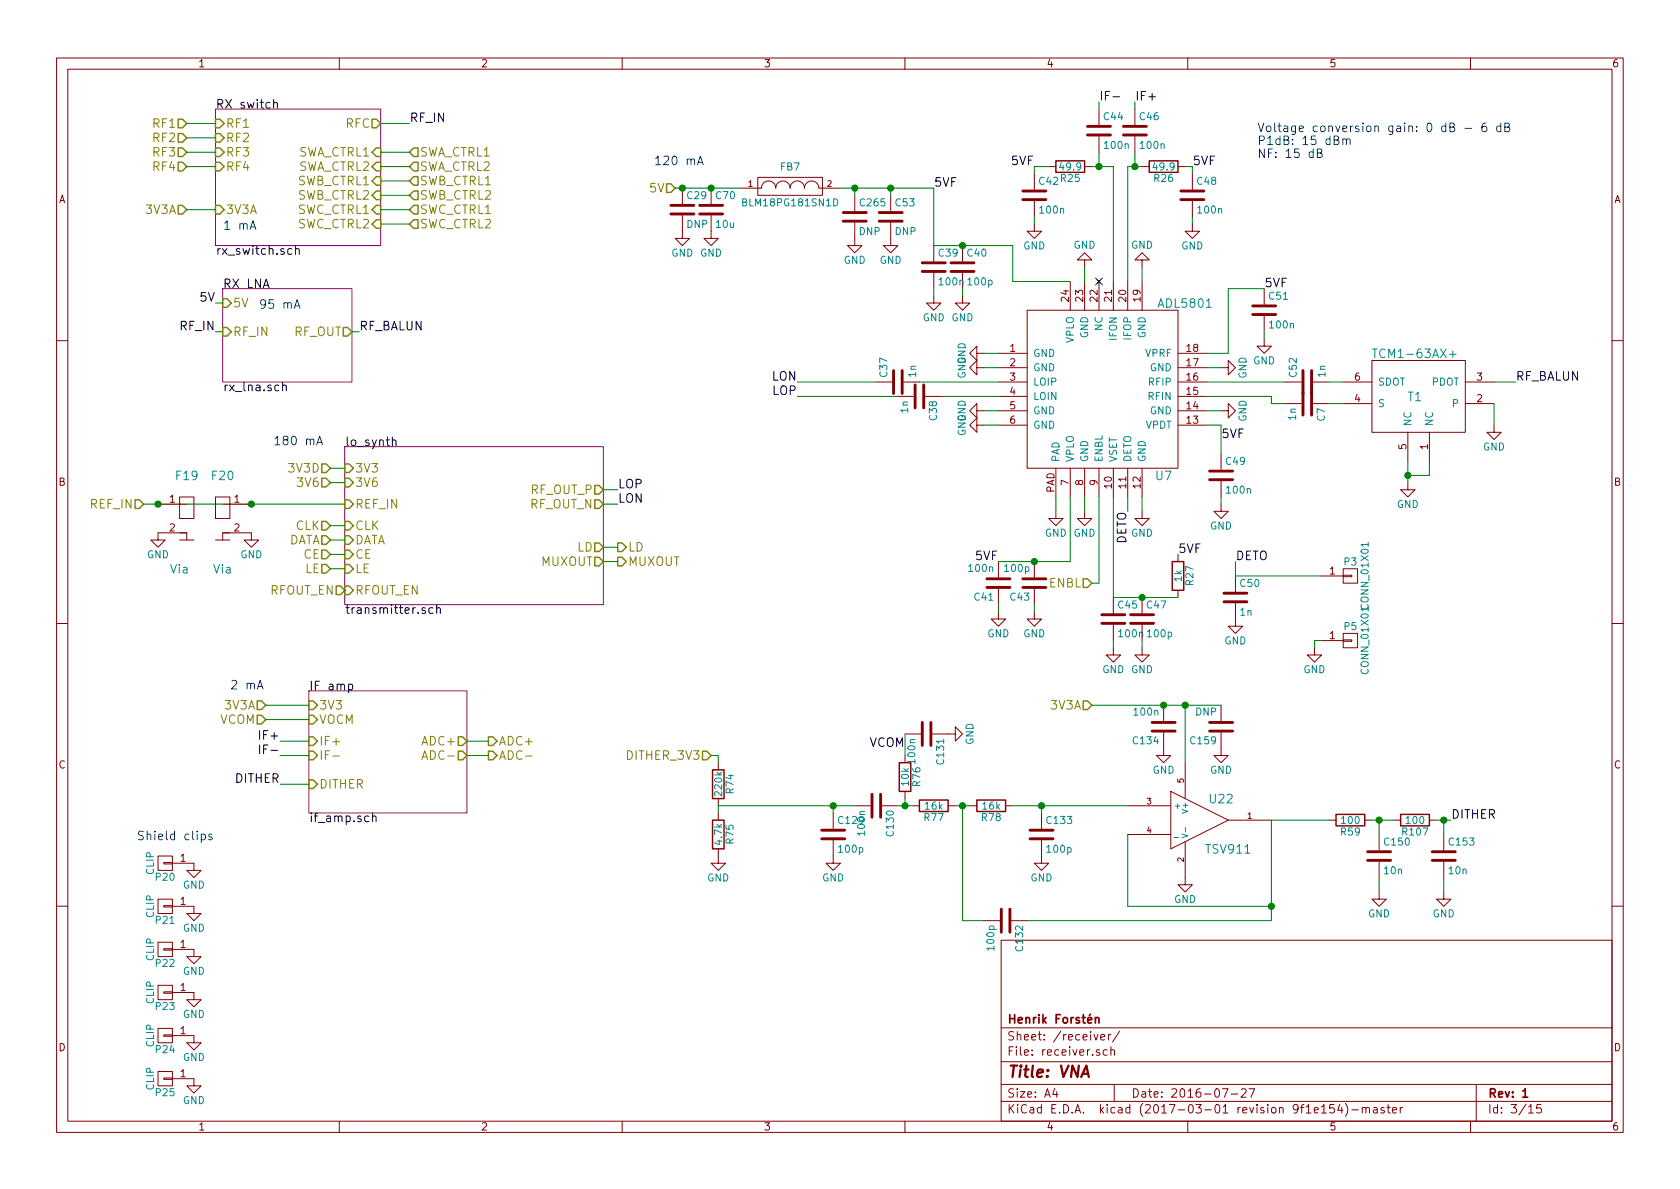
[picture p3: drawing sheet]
EESchema Schematic File Version 2
LIBS:power
LIBS:device
LIBS:transistors
LIBS:conn
LIBS:linear
LIBS:regul
LIBS:74xx
LIBS:cmos4000
LIBS:adc-dac
LIBS:memory
LIBS:xilinx
LIBS:microcontrollers
LIBS:dsp
LIBS:microchip
LIBS:analog_switches
LIBS:motorola
LIBS:texas
LIBS:intel
LIBS:audio
LIBS:interface
LIBS:digital-audio
LIBS:philips
LIBS:display
LIBS:cypress
LIBS:siliconi
LIBS:opto
LIBS:atmel
LIBS:contrib
LIBS:valves
LIBS:vna
LIBS:vna2-cache
EELAYER 26 0
EELAYER END
$Descr A4 11693 8268
encoding utf-8
Sheet 3 15
Title "VNA"
Date "2016-07-27"
Rev "1"
Comp "Henrik Forstén"
Comment1 ""
Comment2 ""
Comment3 ""
Comment4 ""
$EndDescr
Text HLabel 1300 1450 0    60   Input ~ 0
3V3A
Text HLabel 1300 850  0    60   Input ~ 0
RF1
Text HLabel 1300 1050 0    60   Input ~ 0
RF3
Text HLabel 1300 950  0    60   Input ~ 0
RF2
Text HLabel 1300 1150 0    60   Input ~ 0
RF4
$Comp
L C C52
U 1 1
P 9100 2650
F 0 "C52" H 9125 2750 50  0000 L CNN
F 1 "1n" H 9125 2550 50  0000 L CNN
F 2 "VNA:C_0402b" H 9138 2500 30  0001 C CNN
F 3 "" H 9100 2650 60  0000 C CNN
	1    9100 2650
	0    -1   -1   0   
$EndComp
$Sheet
S 2400 3100 1800 1100
U 563156F1
F0 "lo_synth" 60
F1 "transmitter.sch" 60
F2 "3V3" I L 2400 3250 60 
F3 "CLK" I L 2400 3650 60 
F4 "DATA" I L 2400 3750 60 
F5 "CE" I L 2400 3850 60 
F6 "LE" I L 2400 3950 60 
F7 "RFOUT_EN" I L 2400 4100 60 
F8 "MUXOUT" O R 4200 3900 60 
F9 "LD" O R 4200 3800 60 
F10 "REF_IN" I L 2400 3500 60 
F11 "3V6" I L 2400 3350 60 
F12 "RF_OUT_P" O R 4200 3400 60 
F13 "RF_OUT_N" O R 4200 3500 60 
$EndSheet
Text Label 4300 3400 0    60   ~ 0
LOP
Text HLabel 4300 3800 2    60   Output ~ 0
LD
Text HLabel 4300 3900 2    60   Output ~ 0
MUXOUT
Text HLabel 2300 3250 0    60   Input ~ 0
3V3D
Text HLabel 2300 3350 0    60   Input ~ 0
3V6
Text HLabel 1000 3500 0    60   Input ~ 0
REF_IN
Text HLabel 2300 3650 0    60   Input ~ 0
CLK
Text HLabel 2300 3750 0    60   Input ~ 0
DATA
Text HLabel 2300 3850 0    60   Input ~ 0
CE
Text HLabel 2300 3950 0    60   Input ~ 0
LE
Text HLabel 2400 4100 0    60   Input ~ 0
RFOUT_EN
$Comp
L ADL5801 U7
U 1 1
P 7300 3100
F 0 "U7" H 8100 2900 60  0000 C CNN
F 1 "ADL5801" H 8250 4100 60  0000 C CNN
F 2 "VNA:VFQFN-24" H 7300 3150 60  0001 C CNN
F 3 "" H 7300 3150 60  0000 C CNN
	1    7300 3100
	1    0    0    -1  
$EndComp
$Comp
L GND #PWR041
U 1 1
P 6850 2450
F 0 "#PWR041" H 6850 2200 50  0001 C CNN
F 1 "GND" H 6850 2300 50  0000 C CNN
F 2 "" H 6850 2450 60  0000 C CNN
F 3 "" H 6850 2450 60  0000 C CNN
	1    6850 2450
	0    1    1    0   
$EndComp
$Comp
L GND #PWR042
U 1 1
P 6850 2550
F 0 "#PWR042" H 6850 2300 50  0001 C CNN
F 1 "GND" H 6850 2400 50  0000 C CNN
F 2 "" H 6850 2550 60  0000 C CNN
F 3 "" H 6850 2550 60  0000 C CNN
	1    6850 2550
	0    1    1    0   
$EndComp
$Comp
L GND #PWR043
U 1 1
P 6850 2850
F 0 "#PWR043" H 6850 2600 50  0001 C CNN
F 1 "GND" H 6850 2700 50  0000 C CNN
F 2 "" H 6850 2850 60  0000 C CNN
F 3 "" H 6850 2850 60  0000 C CNN
	1    6850 2850
	0    1    1    0   
$EndComp
$Comp
L GND #PWR044
U 1 1
P 6850 2950
F 0 "#PWR044" H 6850 2700 50  0001 C CNN
F 1 "GND" H 6850 2800 50  0000 C CNN
F 2 "" H 6850 2950 60  0000 C CNN
F 3 "" H 6850 2950 60  0000 C CNN
	1    6850 2950
	0    1    1    0   
$EndComp
$Comp
L C C37
U 1 1
P 6250 2650
F 0 "C37" H 6275 2750 50  0000 L CNN
F 1 "1n" H 6275 2550 50  0000 L CNN
F 2 "VNA:C_0402b" H 6288 2500 30  0001 C CNN
F 3 "" H 6250 2650 60  0000 C CNN
	1    6250 2650
	0    -1   -1   0   
$EndComp
Text Label 5550 2750 2    60   ~ 0
LOP
$Comp
L GND #PWR045
U 1 1
P 7950 3550
F 0 "#PWR045" H 7950 3300 50  0001 C CNN
F 1 "GND" H 7950 3400 50  0000 C CNN
F 2 "" H 7950 3550 60  0000 C CNN
F 3 "" H 7950 3550 60  0000 C CNN
	1    7950 3550
	1    0    0    -1  
$EndComp
$Comp
L GND #PWR046
U 1 1
P 7550 3550
F 0 "#PWR046" H 7550 3300 50  0001 C CNN
F 1 "GND" H 7550 3400 50  0000 C CNN
F 2 "" H 7550 3550 60  0000 C CNN
F 3 "" H 7550 3550 60  0000 C CNN
	1    7550 3550
	1    0    0    -1  
$EndComp
$Comp
L GND #PWR047
U 1 1
P 7950 1850
F 0 "#PWR047" H 7950 1600 50  0001 C CNN
F 1 "GND" H 7950 1700 50  0000 C CNN
F 2 "" H 7950 1850 60  0000 C CNN
F 3 "" H 7950 1850 60  0000 C CNN
	1    7950 1850
	-1   0    0    1   
$EndComp
$Comp
L GND #PWR048
U 1 1
P 7550 1850
F 0 "#PWR048" H 7550 1600 50  0001 C CNN
F 1 "GND" H 7550 1700 50  0000 C CNN
F 2 "" H 7550 1850 60  0000 C CNN
F 3 "" H 7550 1850 60  0000 C CNN
	1    7550 1850
	-1   0    0    1   
$EndComp
Text Label 2850 850  0    60   ~ 0
RF_IN
$Comp
L GND #PWR049
U 1 1
P 8500 2550
F 0 "#PWR049" H 8500 2300 50  0001 C CNN
F 1 "GND" H 8500 2400 50  0000 C CNN
F 2 "" H 8500 2550 60  0000 C CNN
F 3 "" H 8500 2550 60  0000 C CNN
	1    8500 2550
	0    -1   -1   0   
$EndComp
$Comp
L GND #PWR050
U 1 1
P 8500 2850
F 0 "#PWR050" H 8500 2600 50  0001 C CNN
F 1 "GND" H 8500 2700 50  0000 C CNN
F 2 "" H 8500 2850 60  0000 C CNN
F 3 "" H 8500 2850 60  0000 C CNN
	1    8500 2850
	0    -1   -1   0   
$EndComp
$Comp
L C C51
U 1 1
P 8800 2150
F 0 "C51" H 8825 2250 50  0000 L CNN
F 1 "100n" H 8825 2050 50  0000 L CNN
F 2 "VNA:C_0402b" H 8838 2000 30  0001 C CNN
F 3 "" H 8800 2150 60  0000 C CNN
	1    8800 2150
	1    0    0    -1  
$EndComp
$Comp
L GND #PWR051
U 1 1
P 8800 2350
F 0 "#PWR051" H 8800 2100 50  0001 C CNN
F 1 "GND" H 8800 2200 50  0000 C CNN
F 2 "" H 8800 2350 60  0000 C CNN
F 3 "" H 8800 2350 60  0000 C CNN
	1    8800 2350
	1    0    0    -1  
$EndComp
$Comp
L R R26
U 1 1
P 8100 1150
F 0 "R26" V 8180 1150 50  0000 C CNN
F 1 "49.9" V 8100 1150 50  0000 C CNN
F 2 "VNA:R_0402b" V 8030 1150 30  0001 C CNN
F 3 "" H 8100 1150 30  0000 C CNN
	1    8100 1150
	0    1    1    0   
$EndComp
$Comp
L R R25
U 1 1
P 7450 1150
F 0 "R25" V 7530 1150 50  0000 C CNN
F 1 "49.9" V 7450 1150 50  0000 C CNN
F 2 "VNA:R_0402b" V 7380 1150 30  0001 C CNN
F 3 "" H 7450 1150 30  0000 C CNN
	1    7450 1150
	0    1    1    0   
$EndComp
$Comp
L C C44
U 1 1
P 7650 900
F 0 "C44" H 7675 1000 50  0000 L CNN
F 1 "100n" H 7675 800 50  0000 L CNN
F 2 "VNA:C_0402b" H 7688 750 30  0001 C CNN
F 3 "" H 7650 900 60  0000 C CNN
	1    7650 900 
	1    0    0    -1  
$EndComp
$Comp
L C C46
U 1 1
P 7900 900
F 0 "C46" H 7925 1000 50  0000 L CNN
F 1 "100n" H 7925 800 50  0000 L CNN
F 2 "VNA:C_0402b" H 7938 750 30  0001 C CNN
F 3 "" H 7900 900 60  0000 C CNN
	1    7900 900 
	1    0    0    -1  
$EndComp
$Comp
L C C48
U 1 1
P 8300 1350
F 0 "C48" H 8325 1450 50  0000 L CNN
F 1 "100n" H 8325 1250 50  0000 L CNN
F 2 "VNA:C_0402b" H 8338 1200 30  0001 C CNN
F 3 "" H 8300 1350 60  0000 C CNN
	1    8300 1350
	1    0    0    -1  
$EndComp
$Comp
L GND #PWR052
U 1 1
P 8300 1550
F 0 "#PWR052" H 8300 1300 50  0001 C CNN
F 1 "GND" H 8300 1400 50  0000 C CNN
F 2 "" H 8300 1550 60  0000 C CNN
F 3 "" H 8300 1550 60  0000 C CNN
	1    8300 1550
	1    0    0    -1  
$EndComp
$Comp
L C C42
U 1 1
P 7200 1350
F 0 "C42" H 7225 1450 50  0000 L CNN
F 1 "100n" H 7225 1250 50  0000 L CNN
F 2 "VNA:C_0402b" H 7238 1200 30  0001 C CNN
F 3 "" H 7200 1350 60  0000 C CNN
	1    7200 1350
	1    0    0    -1  
$EndComp
$Comp
L GND #PWR053
U 1 1
P 7200 1550
F 0 "#PWR053" H 7200 1300 50  0001 C CNN
F 1 "GND" H 7200 1400 50  0000 C CNN
F 2 "" H 7200 1550 60  0000 C CNN
F 3 "" H 7200 1550 60  0000 C CNN
	1    7200 1550
	1    0    0    -1  
$EndComp
Text Label 7900 700  0    60   ~ 0
IF+
Text Label 7650 700  0    60   ~ 0
IF-
$Comp
L C C40
U 1 1
P 6700 1850
F 0 "C40" H 6725 1950 50  0000 L CNN
F 1 "100p" H 6725 1750 50  0000 L CNN
F 2 "VNA:C_0402b" H 6738 1700 30  0001 C CNN
F 3 "" H 6700 1850 60  0000 C CNN
	1    6700 1850
	1    0    0    -1  
$EndComp
$Comp
L C C39
U 1 1
P 6500 1850
F 0 "C39" H 6525 1950 50  0000 L CNN
F 1 "100n" H 6525 1750 50  0000 L CNN
F 2 "VNA:C_0402b" H 6538 1700 30  0001 C CNN
F 3 "" H 6500 1850 60  0000 C CNN
	1    6500 1850
	1    0    0    -1  
$EndComp
$Comp
L GND #PWR054
U 1 1
P 6700 2050
F 0 "#PWR054" H 6700 1800 50  0001 C CNN
F 1 "GND" H 6700 1900 50  0000 C CNN
F 2 "" H 6700 2050 60  0000 C CNN
F 3 "" H 6700 2050 60  0000 C CNN
	1    6700 2050
	1    0    0    -1  
$EndComp
$Comp
L GND #PWR055
U 1 1
P 6500 2050
F 0 "#PWR055" H 6500 1800 50  0001 C CNN
F 1 "GND" H 6500 1900 50  0000 C CNN
F 2 "" H 6500 2050 60  0000 C CNN
F 3 "" H 6500 2050 60  0000 C CNN
	1    6500 2050
	1    0    0    -1  
$EndComp
$Comp
L C C49
U 1 1
P 8500 3300
F 0 "C49" H 8525 3400 50  0000 L CNN
F 1 "100n" H 8525 3200 50  0000 L CNN
F 2 "VNA:C_0402b" H 8538 3150 30  0001 C CNN
F 3 "" H 8500 3300 60  0000 C CNN
	1    8500 3300
	1    0    0    -1  
$EndComp
$Comp
L GND #PWR056
U 1 1
P 8500 3500
F 0 "#PWR056" H 8500 3250 50  0001 C CNN
F 1 "GND" H 8500 3350 50  0000 C CNN
F 2 "" H 8500 3500 60  0000 C CNN
F 3 "" H 8500 3500 60  0000 C CNN
	1    8500 3500
	1    0    0    -1  
$EndComp
Text Label 8500 3050 0    60   ~ 0
5VF
$Comp
L GND #PWR057
U 1 1
P 7350 3550
F 0 "#PWR057" H 7350 3300 50  0001 C CNN
F 1 "GND" H 7350 3400 50  0000 C CNN
F 2 "" H 7350 3550 60  0000 C CNN
F 3 "" H 7350 3550 60  0000 C CNN
	1    7350 3550
	1    0    0    -1  
$EndComp
$Comp
L C C43
U 1 1
P 7200 4050
F 0 "C43" H 7225 4150 50  0000 L CNN
F 1 "100p" H 7225 3950 50  0000 L CNN
F 2 "VNA:C_0402b" H 7238 3900 30  0001 C CNN
F 3 "" H 7200 4050 60  0000 C CNN
	1    7200 4050
	-1   0    0    1   
$EndComp
$Comp
L C C41
U 1 1
P 6950 4050
F 0 "C41" H 6975 4150 50  0000 L CNN
F 1 "100n" H 6975 3950 50  0000 L CNN
F 2 "VNA:C_0402b" H 6988 3900 30  0001 C CNN
F 3 "" H 6950 4050 60  0000 C CNN
	1    6950 4050
	-1   0    0    1   
$EndComp
$Comp
L GND #PWR058
U 1 1
P 6950 4250
F 0 "#PWR058" H 6950 4000 50  0001 C CNN
F 1 "GND" H 6950 4100 50  0000 C CNN
F 2 "" H 6950 4250 60  0000 C CNN
F 3 "" H 6950 4250 60  0000 C CNN
	1    6950 4250
	1    0    0    -1  
$EndComp
$Comp
L GND #PWR059
U 1 1
P 7200 4250
F 0 "#PWR059" H 7200 4000 50  0001 C CNN
F 1 "GND" H 7200 4100 50  0000 C CNN
F 2 "" H 7200 4250 60  0000 C CNN
F 3 "" H 7200 4250 60  0000 C CNN
	1    7200 4250
	1    0    0    -1  
$EndComp
Text HLabel 7600 4050 0    60   Input ~ 0
ENBL
$Comp
L C C45
U 1 1
P 7750 4300
F 0 "C45" H 7775 4400 50  0000 L CNN
F 1 "100n" H 7775 4200 50  0000 L CNN
F 2 "VNA:C_0402b" H 7788 4150 30  0001 C CNN
F 3 "" H 7750 4300 60  0000 C CNN
	1    7750 4300
	1    0    0    -1  
$EndComp
$Comp
L C C47
U 1 1
P 7950 4300
F 0 "C47" H 7975 4400 50  0000 L CNN
F 1 "100p" H 7975 4200 50  0000 L CNN
F 2 "VNA:C_0402b" H 7988 4150 30  0001 C CNN
F 3 "" H 7950 4300 60  0000 C CNN
	1    7950 4300
	1    0    0    -1  
$EndComp
$Comp
L GND #PWR060
U 1 1
P 7750 4500
F 0 "#PWR060" H 7750 4250 50  0001 C CNN
F 1 "GND" H 7750 4350 50  0000 C CNN
F 2 "" H 7750 4500 60  0000 C CNN
F 3 "" H 7750 4500 60  0000 C CNN
	1    7750 4500
	1    0    0    -1  
$EndComp
$Comp
L GND #PWR061
U 1 1
P 7950 4500
F 0 "#PWR061" H 7950 4250 50  0001 C CNN
F 1 "GND" H 7950 4350 50  0000 C CNN
F 2 "" H 7950 4500 60  0000 C CNN
F 3 "" H 7950 4500 60  0000 C CNN
	1    7950 4500
	1    0    0    -1  
$EndComp
$Comp
L R R27
U 1 1
P 8200 4000
F 0 "R27" V 8280 4000 50  0000 C CNN
F 1 "1k" V 8200 4000 50  0000 C CNN
F 2 "VNA:R_0402b" V 8130 4000 30  0001 C CNN
F 3 "" H 8200 4000 30  0000 C CNN
	1    8200 4000
	1    0    0    -1  
$EndComp
$Comp
L C C50
U 1 1
P 8600 4150
F 0 "C50" H 8625 4250 50  0000 L CNN
F 1 "1n" H 8625 4050 50  0000 L CNN
F 2 "VNA:C_0402b" H 8638 4000 30  0001 C CNN
F 3 "" H 8600 4150 60  0000 C CNN
	1    8600 4150
	1    0    0    -1  
$EndComp
$Comp
L GND #PWR062
U 1 1
P 8600 4300
F 0 "#PWR062" H 8600 4050 50  0001 C CNN
F 1 "GND" H 8600 4150 50  0000 C CNN
F 2 "" H 8600 4300 60  0000 C CNN
F 3 "" H 8600 4300 60  0000 C CNN
	1    8600 4300
	1    0    0    -1  
$EndComp
Text Label 7850 3550 3    60   ~ 0
DETO
Text Label 8600 3900 0    60   ~ 0
DETO
Text HLabel 4700 1300 0    60   Input ~ 0
5V
$Comp
L C C38
U 1 1
P 6400 2750
F 0 "C38" H 6425 2850 50  0000 L CNN
F 1 "1n" H 6425 2650 50  0000 L CNN
F 2 "VNA:C_0402b" H 6438 2600 30  0001 C CNN
F 3 "" H 6400 2750 60  0000 C CNN
	1    6400 2750
	0    1    1    0   
$EndComp
Text Label 5550 2650 2    60   ~ 0
LON
Text Label 4300 3500 0    60   ~ 0
LON
$Comp
L CONN_01X01 P3
U 1 1
P 9400 4000
F 0 "P3" H 9400 4100 50  0000 C CNN
F 1 "CONN_01X01" V 9500 4000 50  0000 C CNN
F 2 "VNA:TP_1.00" H 9400 4000 60  0001 C CNN
F 3 "" H 9400 4000 60  0000 C CNN
	1    9400 4000
	1    0    0    -1  
$EndComp
$Comp
L C C70
U 1 1
P 4950 1450
F 0 "C70" H 4975 1550 50  0000 L CNN
F 1 "10u" H 4975 1350 50  0000 L CNN
F 2 "VNA:C_0805b" H 4988 1300 30  0001 C CNN
F 3 "" H 4950 1450 60  0000 C CNN
	1    4950 1450
	1    0    0    -1  
$EndComp
$Comp
L GND #PWR063
U 1 1
P 4950 1600
F 0 "#PWR063" H 4950 1350 50  0001 C CNN
F 1 "GND" H 4950 1450 50  0000 C CNN
F 2 "" H 4950 1600 60  0000 C CNN
F 3 "" H 4950 1600 60  0000 C CNN
	1    4950 1600
	1    0    0    -1  
$EndComp
$Comp
L C C29
U 1 1
P 4750 1450
F 0 "C29" H 4775 1550 50  0000 L CNN
F 1 "DNP" H 4775 1350 50  0000 L CNN
F 2 "VNA:C_0603b" H 4788 1300 30  0001 C CNN
F 3 "" H 4750 1450 60  0000 C CNN
	1    4750 1450
	1    0    0    -1  
$EndComp
$Comp
L GND #PWR064
U 1 1
P 4750 1600
F 0 "#PWR064" H 4750 1350 50  0001 C CNN
F 1 "GND" H 4750 1450 50  0000 C CNN
F 2 "" H 4750 1600 60  0000 C CNN
F 3 "" H 4750 1600 60  0000 C CNN
	1    4750 1600
	1    0    0    -1  
$EndComp
Text Notes 8750 1100 0    60   ~ 0
Voltage conversion gain: 0 dB - 6 dB\nP1dB: 15 dBm\nNF: 15 dB
NoConn ~ 7650 1950
Text Notes 4550 1150 0    60   ~ 0
120 mA
Text Notes 1900 3100 0    60   ~ 0
180 mA
Text HLabel 4950 5250 0    60   Input ~ 0
DITHER_3V3
$Comp
L R R74
U 1 1
P 5000 5450
F 0 "R74" V 5080 5450 50  0000 C CNN
F 1 "220k" V 5000 5450 50  0000 C CNN
F 2 "VNA:R_0402b" V 4930 5450 30  0001 C CNN
F 3 "" H 5000 5450 30  0000 C CNN
	1    5000 5450
	1    0    0    -1  
$EndComp
$Comp
L R R75
U 1 1
P 5000 5800
F 0 "R75" V 5080 5800 50  0000 C CNN
F 1 "4.7k" V 5000 5800 50  0000 C CNN
F 2 "VNA:R_0402b" V 4930 5800 30  0001 C CNN
F 3 "" H 5000 5800 30  0000 C CNN
	1    5000 5800
	1    0    0    -1  
$EndComp
$Comp
L GND #PWR065
U 1 1
P 5000 5950
F 0 "#PWR065" H 5000 5700 50  0001 C CNN
F 1 "GND" H 5000 5800 50  0000 C CNN
F 2 "" H 5000 5950 60  0000 C CNN
F 3 "" H 5000 5950 60  0000 C CNN
	1    5000 5950
	1    0    0    -1  
$EndComp
$Comp
L C C129
U 1 1
P 5800 5800
F 0 "C129" H 5825 5900 50  0000 L CNN
F 1 "100p" H 5825 5700 50  0000 L CNN
F 2 "VNA:C_0402b" H 5838 5650 30  0001 C CNN
F 3 "" H 5800 5800 60  0000 C CNN
	1    5800 5800
	1    0    0    -1  
$EndComp
$Comp
L GND #PWR066
U 1 1
P 5800 5950
F 0 "#PWR066" H 5800 5700 50  0001 C CNN
F 1 "GND" H 5800 5800 50  0000 C CNN
F 2 "" H 5800 5950 60  0000 C CNN
F 3 "" H 5800 5950 60  0000 C CNN
	1    5800 5950
	1    0    0    -1  
$EndComp
$Comp
L C C130
U 1 1
P 6100 5600
F 0 "C130" H 6125 5700 50  0000 L CNN
F 1 "100n" H 6125 5500 50  0000 L CNN
F 2 "VNA:C_0402b" H 6138 5450 30  0001 C CNN
F 3 "" H 6100 5600 60  0000 C CNN
	1    6100 5600
	0    1    1    0   
$EndComp
$Comp
L R R76
U 1 1
P 6300 5400
F 0 "R76" V 6380 5400 50  0000 C CNN
F 1 "10k" V 6300 5400 50  0000 C CNN
F 2 "VNA:R_0402b" V 6230 5400 30  0001 C CNN
F 3 "" H 6300 5400 30  0000 C CNN
	1    6300 5400
	1    0    0    -1  
$EndComp
Text Label 6300 5200 2    60   ~ 0
VCOM
$Comp
L C C131
U 1 1
P 6450 5100
F 0 "C131" H 6475 5200 50  0000 L CNN
F 1 "100n" H 6475 5000 50  0000 L CNN
F 2 "VNA:C_0402b" H 6488 4950 30  0001 C CNN
F 3 "" H 6450 5100 60  0000 C CNN
	1    6450 5100
	0    1    1    0   
$EndComp
$Comp
L GND #PWR067
U 1 1
P 6600 5100
F 0 "#PWR067" H 6600 4850 50  0001 C CNN
F 1 "GND" H 6600 4950 50  0000 C CNN
F 2 "" H 6600 5100 60  0000 C CNN
F 3 "" H 6600 5100 60  0000 C CNN
	1    6600 5100
	0    -1   -1   0   
$EndComp
$Comp
L R R77
U 1 1
P 6500 5600
F 0 "R77" V 6580 5600 50  0000 C CNN
F 1 "16k" V 6500 5600 50  0000 C CNN
F 2 "VNA:R_0402b" V 6430 5600 30  0001 C CNN
F 3 "" H 6500 5600 30  0000 C CNN
	1    6500 5600
	0    1    1    0   
$EndComp
$Comp
L C C133
U 1 1
P 7250 5800
F 0 "C133" H 7275 5900 50  0000 L CNN
F 1 "100p" H 7275 5700 50  0000 L CNN
F 2 "VNA:C_0402b" H 7288 5650 30  0001 C CNN
F 3 "" H 7250 5800 60  0000 C CNN
	1    7250 5800
	1    0    0    -1  
$EndComp
$Comp
L GND #PWR068
U 1 1
P 7250 5950
F 0 "#PWR068" H 7250 5700 50  0001 C CNN
F 1 "GND" H 7250 5800 50  0000 C CNN
F 2 "" H 7250 5950 60  0000 C CNN
F 3 "" H 7250 5950 60  0000 C CNN
	1    7250 5950
	1    0    0    -1  
$EndComp
$Comp
L TSV911 U22
U 1 1
P 8350 5700
F 0 "U22" H 8500 5850 60  0000 C CNN
F 1 "TSV911" H 8550 5500 60  0000 C CNN
F 2 "VNA:SOT-23-5" H 8350 5700 60  0001 C CNN
F 3 "" H 8350 5700 60  0000 C CNN
	1    8350 5700
	1    0    0    -1  
$EndComp
$Comp
L GND #PWR069
U 1 1
P 8250 6100
F 0 "#PWR069" H 8250 5850 50  0001 C CNN
F 1 "GND" H 8250 5950 50  0000 C CNN
F 2 "" H 8250 6100 60  0000 C CNN
F 3 "" H 8250 6100 60  0000 C CNN
	1    8250 6100
	1    0    0    -1  
$EndComp
$Comp
L C C134
U 1 1
P 8100 5050
F 0 "C134" H 8125 5150 50  0000 L CNN
F 1 "100n" H 8125 4950 50  0000 L CNN
F 2 "VNA:C_0402b" H 8138 4900 30  0001 C CNN
F 3 "" H 8100 5050 60  0000 C CNN
	1    8100 5050
	-1   0    0    1   
$EndComp
$Comp
L GND #PWR070
U 1 1
P 8100 5200
F 0 "#PWR070" H 8100 4950 50  0001 C CNN
F 1 "GND" H 8100 5050 50  0000 C CNN
F 2 "" H 8100 5200 60  0000 C CNN
F 3 "" H 8100 5200 60  0000 C CNN
	1    8100 5200
	1    0    0    -1  
$EndComp
$Comp
L R R78
U 1 1
P 6900 5600
F 0 "R78" V 6980 5600 50  0000 C CNN
F 1 "16k" V 6900 5600 50  0000 C CNN
F 2 "VNA:R_0402b" V 6830 5600 30  0001 C CNN
F 3 "" H 6900 5600 30  0000 C CNN
	1    6900 5600
	0    1    1    0   
$EndComp
$Comp
L C C132
U 1 1
P 7000 6400
F 0 "C132" H 7025 6500 50  0000 L CNN
F 1 "100p" H 7025 6300 50  0000 L CNN
F 2 "VNA:C_0402b" H 7038 6250 30  0001 C CNN
F 3 "" H 7000 6400 60  0000 C CNN
	1    7000 6400
	0    1    1    0   
$EndComp
Text Label 10100 5700 0    60   ~ 0
DITHER
Text Label 6500 1300 0    60   ~ 0
5VF
Text Label 7200 1150 2    60   ~ 0
5VF
Text Label 8300 1150 0    60   ~ 0
5VF
Text Label 8800 2000 0    60   ~ 0
5VF
Text Label 8200 3850 0    60   ~ 0
5VF
Text Label 6950 3900 2    60   ~ 0
5VF
$Comp
L C C53
U 1 1
P 6200 1500
F 0 "C53" H 6225 1600 50  0000 L CNN
F 1 "DNP" H 6225 1400 50  0000 L CNN
F 2 "VNA:C_0805b" H 6238 1350 30  0001 C CNN
F 3 "" H 6200 1500 60  0000 C CNN
	1    6200 1500
	1    0    0    -1  
$EndComp
$Comp
L GND #PWR071
U 1 1
P 6200 1650
F 0 "#PWR071" H 6200 1400 50  0001 C CNN
F 1 "GND" H 6200 1500 50  0000 C CNN
F 2 "" H 6200 1650 60  0000 C CNN
F 3 "" H 6200 1650 60  0000 C CNN
	1    6200 1650
	1    0    0    -1  
$EndComp
$Comp
L CONN_01X01 P5
U 1 1
P 9400 4450
F 0 "P5" H 9400 4550 50  0000 C CNN
F 1 "CONN_01X01" V 9500 4450 50  0000 C CNN
F 2 "VNA:TP_1.00" H 9400 4450 60  0001 C CNN
F 3 "" H 9400 4450 60  0000 C CNN
	1    9400 4450
	1    0    0    -1  
$EndComp
$Comp
L GND #PWR072
U 1 1
P 9150 4500
F 0 "#PWR072" H 9150 4250 50  0001 C CNN
F 1 "GND" H 9150 4350 50  0000 C CNN
F 2 "" H 9150 4500 60  0000 C CNN
F 3 "" H 9150 4500 60  0000 C CNN
	1    9150 4500
	1    0    0    -1  
$EndComp
$Comp
L C C159
U 1 1
P 8500 5050
F 0 "C159" H 8525 5150 50  0000 L CNN
F 1 "DNP" H 8525 4950 50  0000 L CNN
F 2 "VNA:C_0805b" H 8538 4900 30  0001 C CNN
F 3 "" H 8500 5050 60  0000 C CNN
	1    8500 5050
	-1   0    0    1   
$EndComp
$Comp
L GND #PWR073
U 1 1
P 8500 5200
F 0 "#PWR073" H 8500 4950 50  0001 C CNN
F 1 "GND" H 8500 5050 50  0000 C CNN
F 2 "" H 8500 5200 60  0000 C CNN
F 3 "" H 8500 5200 60  0000 C CNN
	1    8500 5200
	1    0    0    -1  
$EndComp
$Comp
L FILTER FB7
U 1 1
P 5500 1300
F 0 "FB7" H 5500 1450 50  0000 C CNN
F 1 "BLM18PG181SN1D" H 5500 1200 50  0000 C CNN
F 2 "VNA:C_0603b" H 5500 1300 60  0001 C CNN
F 3 "" H 5500 1300 60  0000 C CNN
	1    5500 1300
	1    0    0    -1  
$EndComp
$Sheet
S 1500 750  1150 950 
U 5837DA7A
F0 "RX switch" 60
F1 "rx_switch.sch" 60
F2 "RFC" O R 2650 850 60 
F3 "RF1" I L 1500 850 60 
F4 "RF2" I L 1500 950 60 
F5 "SWC_CTRL2" I R 2650 1550 60 
F6 "SWC_CTRL1" I R 2650 1450 60 
F7 "RF3" I L 1500 1050 60 
F8 "RF4" I L 1500 1150 60 
F9 "SWA_CTRL2" I R 2650 1150 60 
F10 "SWA_CTRL1" I R 2650 1050 60 
F11 "SWB_CTRL2" I R 2650 1350 60 
F12 "SWB_CTRL1" I R 2650 1250 60 
F13 "3V3A" I L 1500 1450 60 
$EndSheet
Text HLabel 2850 1050 2    60   Input ~ 0
SWA_CTRL1
Text HLabel 2850 1150 2    60   Input ~ 0
SWA_CTRL2
Text HLabel 2850 1250 2    60   Input ~ 0
SWB_CTRL1
Text HLabel 2850 1350 2    60   Input ~ 0
SWB_CTRL2
Text HLabel 2850 1450 2    60   Input ~ 0
SWC_CTRL1
Text HLabel 2850 1550 2    60   Input ~ 0
SWC_CTRL2
$Sheet
S 1550 2000 900  650 
U 583CF52C
F0 "RX LNA" 60
F1 "rx_lna.sch" 60
F2 "5V" I L 1550 2100 60 
F3 "RF_OUT" O R 2450 2300 60 
F4 "RF_IN" I L 1550 2300 60 
$EndSheet
$Comp
L TCM1-63AX+ T1
U 1 1
P 9850 3000
F 0 "T1" H 9850 3250 60  0000 C CNN
F 1 "TCM1-63AX+" H 9850 3550 60  0000 C CNN
F 2 "VNA:TCM1-63AX+" H 9850 3000 60  0001 C CNN
F 3 "" H 9850 3000 60  0001 C CNN
	1    9850 3000
	-1   0    0    -1  
$EndComp
$Comp
L GND #PWR074
U 1 1
P 9800 3350
F 0 "#PWR074" H 9800 3100 50  0001 C CNN
F 1 "GND" H 9800 3200 50  0000 C CNN
F 2 "" H 9800 3350 60  0000 C CNN
F 3 "" H 9800 3350 60  0000 C CNN
	1    9800 3350
	-1   0    0    -1  
$EndComp
$Comp
L GND #PWR075
U 1 1
P 10400 2950
F 0 "#PWR075" H 10400 2700 50  0001 C CNN
F 1 "GND" H 10400 2800 50  0000 C CNN
F 2 "" H 10400 2950 60  0000 C CNN
F 3 "" H 10400 2950 60  0000 C CNN
	1    10400 2950
	-1   0    0    -1  
$EndComp
$Comp
L C C7
U 1 1
P 9100 2800
F 0 "C7" H 9125 2900 50  0000 L CNN
F 1 "1n" H 9125 2700 50  0000 L CNN
F 2 "VNA:C_0402b" H 9138 2650 30  0001 C CNN
F 3 "" H 9100 2800 60  0000 C CNN
	1    9100 2800
	0    1    1    0   
$EndComp
Text Label 1500 2100 2    60   ~ 0
5V
Text Label 1500 2300 2    60   ~ 0
RF_IN
Text Label 2500 2300 0    60   ~ 0
RF_BALUN
Text Label 10550 2650 0    60   ~ 0
RF_BALUN
$Sheet
S 2150 4800 1100 850 
U 583E8E25
F0 "IF amp" 60
F1 "if_amp.sch" 60
F2 "ADC+" O R 3250 5150 60 
F3 "ADC-" O R 3250 5250 60 
F4 "3V3" I L 2150 4900 60 
F5 "VOCM" I L 2150 5000 60 
F6 "IF+" I L 2150 5150 60 
F7 "IF-" I L 2150 5250 60 
F8 "DITHER" I L 2150 5450 60 
$EndSheet
Text HLabel 1850 4900 0    60   Input ~ 0
3V3A
Text HLabel 1850 5000 0    60   Input ~ 0
VCOM
Text Label 1950 5150 2    60   ~ 0
IF+
Text Label 1950 5250 2    60   ~ 0
IF-
Text Label 1950 5450 2    60   ~ 0
DITHER
Text HLabel 3400 5150 2    60   Output ~ 0
ADC+
Text HLabel 3400 5250 2    60   Output ~ 0
ADC-
Text HLabel 7600 4900 0    60   Input ~ 0
3V3A
Text Notes 1600 4800 0    60   ~ 0
2 mA
$Comp
L R R59
U 1 1
P 9400 5700
F 0 "R59" V 9480 5700 50  0000 C CNN
F 1 "100" V 9400 5700 50  0000 C CNN
F 2 "VNA:R_0402b" V 9330 5700 30  0001 C CNN
F 3 "" H 9400 5700 30  0000 C CNN
	1    9400 5700
	0    1    1    0   
$EndComp
$Comp
L C C150
U 1 1
P 9600 5950
F 0 "C150" H 9625 6050 50  0000 L CNN
F 1 "10n" H 9625 5850 50  0000 L CNN
F 2 "VNA:C_0402b" H 9638 5800 30  0001 C CNN
F 3 "" H 9600 5950 60  0000 C CNN
	1    9600 5950
	1    0    0    -1  
$EndComp
$Comp
L GND #PWR076
U 1 1
P 9600 6200
F 0 "#PWR076" H 9600 5950 50  0001 C CNN
F 1 "GND" H 9600 6050 50  0000 C CNN
F 2 "" H 9600 6200 60  0000 C CNN
F 3 "" H 9600 6200 60  0000 C CNN
	1    9600 6200
	1    0    0    -1  
$EndComp
$Comp
L R R107
U 1 1
P 9850 5700
F 0 "R107" V 9930 5700 50  0000 C CNN
F 1 "100" V 9850 5700 50  0000 C CNN
F 2 "VNA:R_0402b" V 9780 5700 30  0001 C CNN
F 3 "" H 9850 5700 30  0000 C CNN
	1    9850 5700
	0    1    1    0   
$EndComp
$Comp
L C C153
U 1 1
P 10050 5950
F 0 "C153" H 10075 6050 50  0000 L CNN
F 1 "10n" H 10075 5850 50  0000 L CNN
F 2 "VNA:C_0402b" H 10088 5800 30  0001 C CNN
F 3 "" H 10050 5950 60  0000 C CNN
	1    10050 5950
	1    0    0    -1  
$EndComp
$Comp
L GND #PWR077
U 1 1
P 10050 6200
F 0 "#PWR077" H 10050 5950 50  0001 C CNN
F 1 "GND" H 10050 6050 50  0000 C CNN
F 2 "" H 10050 6200 60  0000 C CNN
F 3 "" H 10050 6200 60  0000 C CNN
	1    10050 6200
	1    0    0    -1  
$EndComp
Wire Wire Line
	1300 850  1500 850 
Wire Wire Line
	2650 850  2850 850 
Wire Wire Line
	4200 3400 4300 3400
Wire Wire Line
	4200 3800 4300 3800
Wire Wire Line
	4200 3900 4300 3900
Wire Wire Line
	2300 3250 2400 3250
Wire Wire Line
	2400 3350 2300 3350
Wire Wire Line
	1000 3500 2400 3500
Wire Wire Line
	2300 3650 2400 3650
Wire Wire Line
	2300 3750 2400 3750
Wire Wire Line
	2300 3850 2400 3850
Wire Wire Line
	2300 3950 2400 3950
Wire Wire Line
	2400 4100 2400 4100
Wire Wire Line
	6850 2450 6950 2450
Wire Wire Line
	6950 2550 6850 2550
Wire Wire Line
	6850 2850 6950 2850
Wire Wire Line
	6850 2950 6950 2950
Wire Wire Line
	6400 2650 6950 2650
Wire Wire Line
	6950 2750 6550 2750
Wire Wire Line
	5550 2650 6100 2650
Wire Wire Line
	7950 3450 7950 3550
Wire Wire Line
	7550 3450 7550 3550
Wire Wire Line
	7950 1850 7950 1950
Wire Wire Line
	7550 1850 7550 1950
Wire Wire Line
	8500 2550 8400 2550
Wire Wire Line
	8500 2850 8400 2850
Wire Wire Line
	8800 2300 8800 2350
Wire Wire Line
	8800 2000 8550 2000
Wire Wire Line
	8550 2000 8550 2450
Wire Wire Line
	8550 2450 8400 2450
Wire Wire Line
	7850 1950 7850 1150
Wire Wire Line
	7850 1150 7950 1150
Wire Wire Line
	7600 1150 7750 1150
Wire Wire Line
	7750 1150 7750 1950
Wire Wire Line
	7900 1050 7900 1150
Connection ~ 7900 1150
Wire Wire Line
	7650 1050 7650 1150
Connection ~ 7650 1150
Wire Wire Line
	7650 750  7650 700 
Wire Wire Line
	7900 750  7900 700 
Wire Wire Line
	7200 1150 7300 1150
Wire Wire Line
	8300 1150 8250 1150
Wire Wire Line
	8300 1500 8300 1550
Wire Wire Line
	7200 1150 7200 1200
Wire Wire Line
	7200 1500 7200 1550
Wire Wire Line
	8300 1150 8300 1200
Wire Wire Line
	7450 1950 7050 1950
Wire Wire Line
	7050 1950 7050 1700
Wire Wire Line
	7050 1700 6500 1700
Connection ~ 6700 1700
Wire Wire Line
	6500 2000 6500 2050
Wire Wire Line
	6700 2050 6700 2000
Wire Wire Line
	8400 2950 8500 2950
Wire Wire Line
	8500 2950 8500 3150
Wire Wire Line
	8500 3450 8500 3500
Wire Wire Line
	7350 3450 7350 3550
Wire Wire Line
	7450 3900 7450 3450
Wire Wire Line
	6950 3900 7450 3900
Wire Wire Line
	7200 4200 7200 4250
Wire Wire Line
	6950 4200 6950 4250
Wire Wire Line
	7650 3450 7650 4050
Connection ~ 7200 3900
Wire Wire Line
	7650 4050 7600 4050
Wire Wire Line
	7750 3450 7750 4150
Wire Wire Line
	7750 4150 8200 4150
Wire Wire Line
	7950 4500 7950 4450
Wire Wire Line
	7750 4450 7750 4500
Connection ~ 7950 4150
Wire Wire Line
	7850 3450 7850 3550
Wire Wire Line
	8600 3900 8600 4000
Wire Wire Line
	8600 4000 9200 4000
Wire Wire Line
	6500 1700 6500 1300
Wire Wire Line
	5550 2750 6250 2750
Wire Wire Line
	4200 3500 4300 3500
Wire Wire Line
	4700 1300 5150 1300
Connection ~ 4950 1300
Connection ~ 4750 1300
Wire Wire Line
	4950 5250 5000 5250
Wire Wire Line
	5000 5250 5000 5300
Wire Wire Line
	5000 5600 5000 5650
Wire Wire Line
	5000 5600 5950 5600
Wire Wire Line
	5800 5600 5800 5650
Connection ~ 5800 5600
Wire Wire Line
	6300 5550 6300 5600
Wire Wire Line
	6250 5600 6350 5600
Wire Wire Line
	6300 5100 6300 5250
Connection ~ 6300 5600
Wire Wire Line
	7250 5650 7250 5600
Wire Wire Line
	7050 5600 7850 5600
Connection ~ 7250 5600
Wire Wire Line
	7850 6300 8850 6300
Wire Wire Line
	8850 5700 8850 6400
Wire Wire Line
	7600 4900 8500 4900
Wire Wire Line
	8250 4900 8250 5300
Wire Wire Line
	6650 5600 6750 5600
Wire Wire Line
	6700 6400 6850 6400
Wire Wire Line
	8850 6400 7150 6400
Wire Wire Line
	7850 5800 7850 6300
Connection ~ 8850 6300
Wire Wire Line
	6700 5600 6700 6400
Connection ~ 6700 5600
Wire Wire Line
	8850 5700 9250 5700
Wire Wire Line
	6500 1300 5850 1300
Wire Wire Line
	6200 1350 6200 1300
Connection ~ 6200 1300
Wire Wire Line
	9200 4450 9150 4450
Wire Wire Line
	9150 4450 9150 4500
Connection ~ 8250 4900
Wire Wire Line
	1300 1450 1500 1450
Wire Wire Line
	1500 950  1300 950 
Wire Wire Line
	1300 1050 1500 1050
Wire Wire Line
	1500 1150 1300 1150
Wire Wire Line
	2850 1050 2650 1050
Wire Wire Line
	2650 1150 2850 1150
Wire Wire Line
	2850 1250 2650 1250
Wire Wire Line
	2650 1350 2850 1350
Wire Wire Line
	2850 1450 2650 1450
Wire Wire Line
	2650 1550 2850 1550
Wire Wire Line
	9800 3200 9800 3350
Connection ~ 9800 3300
Wire Wire Line
	9950 3300 9950 3200
Wire Wire Line
	10550 2650 10400 2650
Wire Wire Line
	10400 2800 10400 2950
Wire Wire Line
	8400 2650 8950 2650
Wire Wire Line
	8400 2750 8850 2750
Wire Wire Line
	9250 2650 9350 2650
Wire Wire Line
	9350 2800 9250 2800
Wire Wire Line
	8850 2750 8850 2800
Wire Wire Line
	8850 2800 8950 2800
Wire Wire Line
	1550 2100 1500 2100
Wire Wire Line
	1550 2300 1500 2300
Wire Wire Line
	2450 2300 2500 2300
Wire Wire Line
	1850 4900 2150 4900
Wire Wire Line
	1850 5000 2150 5000
Wire Wire Line
	1950 5150 2150 5150
Wire Wire Line
	1950 5250 2150 5250
Wire Wire Line
	1950 5450 2150 5450
Wire Wire Line
	3400 5150 3250 5150
Wire Wire Line
	3400 5250 3250 5250
Connection ~ 8100 4900
Wire Wire Line
	9550 5700 9700 5700
Wire Wire Line
	9600 5700 9600 5800
Wire Wire Line
	9600 6100 9600 6200
Wire Wire Line
	10000 5700 10100 5700
Wire Wire Line
	10050 5700 10050 5800
Connection ~ 10050 5700
Wire Wire Line
	10050 6100 10050 6200
Connection ~ 9600 5700
$Comp
L Via F19
U 1 1
P 1300 3500
F 0 "F19" H 1300 3700 60  0000 C CNN
F 1 "Via" H 1250 3050 60  0000 C CNN
F 2 "VNA:RF_via" H 1300 3500 60  0001 C CNN
F 3 "" H 1300 3500 60  0001 C CNN
	1    1300 3500
	1    0    0    -1  
$EndComp
$Comp
L Via F20
U 1 1
P 1550 3500
F 0 "F20" H 1550 3700 60  0000 C CNN
F 1 "Via" H 1550 3050 60  0000 C CNN
F 2 "VNA:RF_via" H 1550 3500 60  0001 C CNN
F 3 "" H 1550 3500 60  0001 C CNN
	1    1550 3500
	-1   0    0    -1  
$EndComp
$Comp
L GND #PWR078
U 1 1
P 1100 3700
F 0 "#PWR078" H 1100 3450 50  0001 C CNN
F 1 "GND" H 1100 3550 50  0000 C CNN
F 2 "" H 1100 3700 60  0000 C CNN
F 3 "" H 1100 3700 60  0000 C CNN
	1    1100 3700
	1    0    0    -1  
$EndComp
$Comp
L GND #PWR079
U 1 1
P 1750 3700
F 0 "#PWR079" H 1750 3450 50  0001 C CNN
F 1 "GND" H 1750 3550 50  0000 C CNN
F 2 "" H 1750 3700 60  0000 C CNN
F 3 "" H 1750 3700 60  0000 C CNN
	1    1750 3700
	1    0    0    -1  
$EndComp
Connection ~ 1750 3500
Connection ~ 1100 3500
$Comp
L CONN_01X01 P20
U 1 1
P 1150 6000
F 0 "P20" H 1150 6100 50  0000 C CNN
F 1 "CLIP" V 1250 6000 50  0000 C CNN
F 2 "VNA:S2711-46R" H 1150 6000 60  0001 C CNN
F 3 "" H 1150 6000 60  0000 C CNN
	1    1150 6000
	-1   0    0    1   
$EndComp
$Comp
L GND #PWR080
U 1 1
P 1350 6000
F 0 "#PWR080" H 1350 5750 50  0001 C CNN
F 1 "GND" H 1350 5850 50  0000 C CNN
F 2 "" H 1350 6000 60  0000 C CNN
F 3 "" H 1350 6000 60  0000 C CNN
	1    1350 6000
	1    0    0    -1  
$EndComp
$Comp
L CONN_01X01 P21
U 1 1
P 1150 6300
F 0 "P21" H 1150 6400 50  0000 C CNN
F 1 "CLIP" V 1250 6300 50  0000 C CNN
F 2 "VNA:S2711-46R" H 1150 6300 60  0001 C CNN
F 3 "" H 1150 6300 60  0000 C CNN
	1    1150 6300
	-1   0    0    1   
$EndComp
$Comp
L GND #PWR081
U 1 1
P 1350 6300
F 0 "#PWR081" H 1350 6050 50  0001 C CNN
F 1 "GND" H 1350 6150 50  0000 C CNN
F 2 "" H 1350 6300 60  0000 C CNN
F 3 "" H 1350 6300 60  0000 C CNN
	1    1350 6300
	1    0    0    -1  
$EndComp
$Comp
L CONN_01X01 P22
U 1 1
P 1150 6600
F 0 "P22" H 1150 6700 50  0000 C CNN
F 1 "CLIP" V 1250 6600 50  0000 C CNN
F 2 "VNA:S2711-46R" H 1150 6600 60  0001 C CNN
F 3 "" H 1150 6600 60  0000 C CNN
	1    1150 6600
	-1   0    0    1   
$EndComp
$Comp
L GND #PWR082
U 1 1
P 1350 6600
F 0 "#PWR082" H 1350 6350 50  0001 C CNN
F 1 "GND" H 1350 6450 50  0000 C CNN
F 2 "" H 1350 6600 60  0000 C CNN
F 3 "" H 1350 6600 60  0000 C CNN
	1    1350 6600
	1    0    0    -1  
$EndComp
$Comp
L CONN_01X01 P23
U 1 1
P 1150 6900
F 0 "P23" H 1150 7000 50  0000 C CNN
F 1 "CLIP" V 1250 6900 50  0000 C CNN
F 2 "VNA:S2711-46R" H 1150 6900 60  0001 C CNN
F 3 "" H 1150 6900 60  0000 C CNN
	1    1150 6900
	-1   0    0    1   
$EndComp
$Comp
L GND #PWR083
U 1 1
P 1350 6900
F 0 "#PWR083" H 1350 6650 50  0001 C CNN
F 1 "GND" H 1350 6750 50  0000 C CNN
F 2 "" H 1350 6900 60  0000 C CNN
F 3 "" H 1350 6900 60  0000 C CNN
	1    1350 6900
	1    0    0    -1  
$EndComp
$Comp
L CONN_01X01 P24
U 1 1
P 1150 7200
F 0 "P24" H 1150 7300 50  0000 C CNN
F 1 "CLIP" V 1250 7200 50  0000 C CNN
F 2 "VNA:S2711-46R" H 1150 7200 60  0001 C CNN
F 3 "" H 1150 7200 60  0000 C CNN
	1    1150 7200
	-1   0    0    1   
$EndComp
$Comp
L GND #PWR084
U 1 1
P 1350 7200
F 0 "#PWR084" H 1350 6950 50  0001 C CNN
F 1 "GND" H 1350 7050 50  0000 C CNN
F 2 "" H 1350 7200 60  0000 C CNN
F 3 "" H 1350 7200 60  0000 C CNN
	1    1350 7200
	1    0    0    -1  
$EndComp
$Comp
L CONN_01X01 P25
U 1 1
P 1150 7500
F 0 "P25" H 1150 7600 50  0000 C CNN
F 1 "CLIP" V 1250 7500 50  0000 C CNN
F 2 "VNA:S2711-46R" H 1150 7500 60  0001 C CNN
F 3 "" H 1150 7500 60  0000 C CNN
	1    1150 7500
	-1   0    0    1   
$EndComp
$Comp
L GND #PWR085
U 1 1
P 1350 7500
F 0 "#PWR085" H 1350 7250 50  0001 C CNN
F 1 "GND" H 1350 7350 50  0000 C CNN
F 2 "" H 1350 7500 60  0000 C CNN
F 3 "" H 1350 7500 60  0000 C CNN
	1    1350 7500
	1    0    0    -1  
$EndComp
Text Notes 950  5850 0    60   ~ 0
Shield clips
Text Notes 1550 1600 0    60   ~ 0
1 mA
Text Notes 1800 2150 0    60   ~ 0
95 mA
$Comp
L C C265
U 1 1
P 5950 1500
F 0 "C265" H 5975 1600 50  0000 L CNN
F 1 "DNP" H 5975 1400 50  0000 L CNN
F 2 "VNA:C_0805b" H 5988 1350 30  0001 C CNN
F 3 "" H 5950 1500 60  0000 C CNN
	1    5950 1500
	1    0    0    -1  
$EndComp
Wire Wire Line
	5950 1350 5950 1300
Connection ~ 5950 1300
$Comp
L GND #PWR086
U 1 1
P 5950 1650
F 0 "#PWR086" H 5950 1400 50  0001 C CNN
F 1 "GND" H 5950 1500 50  0000 C CNN
F 2 "" H 5950 1650 60  0000 C CNN
F 3 "" H 5950 1650 60  0000 C CNN
	1    5950 1650
	1    0    0    -1  
$EndComp
Wire Wire Line
	9950 3300 9800 3300
$EndSCHEMATC
